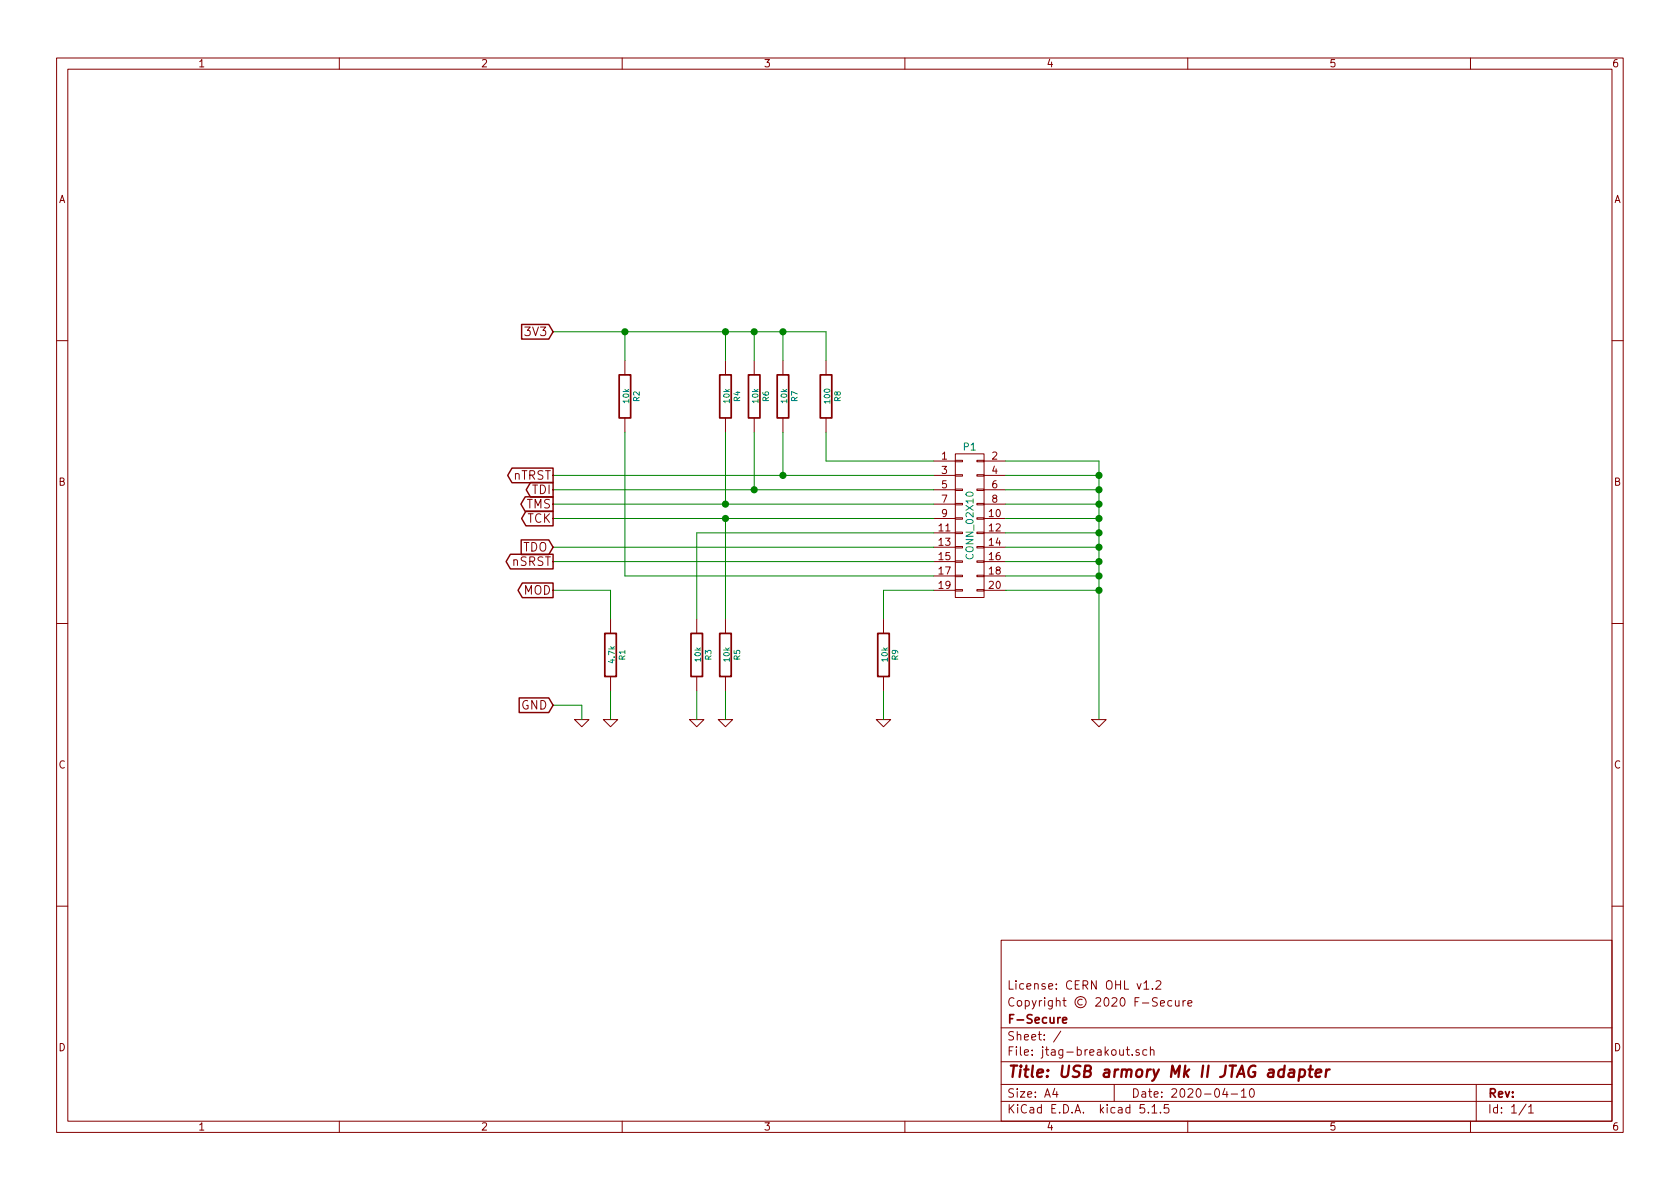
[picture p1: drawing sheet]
EESchema Schematic File Version 4
EELAYER 30 0
EELAYER END
$Descr A4 11693 8268
encoding utf-8
Sheet 1 1
Title "USB armory Mk II JTAG adapter"
Date "2020-04-10"
Rev ""
Comp "F-Secure"
Comment1 "Copyright © 2020 F-Secure"
Comment2 "License: CERN OHL v1.2"
Comment3 ""
Comment4 ""
$EndDescr
$Comp
L jtag-breakout-rescue:GND-jtag-breakout-rescue #PWR6
U 1 1
P 7650 5000
F 0 "#PWR6" H 7650 5000 30  0001 C CNN
F 1 "GND" H 7650 4930 30  0001 C CNN
F 2 "" H 7650 5000 60  0000 C CNN
F 3 "" H 7650 5000 60  0000 C CNN
	1    7650 5000
	1    0    0    -1  
$EndComp
Wire Wire Line
	7000 3300 7650 3300
Wire Wire Line
	7650 3200 7650 3300
Wire Wire Line
	7000 3400 7650 3400
Connection ~ 7650 3400
Wire Wire Line
	7000 3500 7650 3500
Connection ~ 7650 3500
Wire Wire Line
	7000 3600 7650 3600
Connection ~ 7650 3600
Wire Wire Line
	7000 3700 7650 3700
Connection ~ 7650 3700
Wire Wire Line
	7000 3800 7650 3800
Connection ~ 7650 3800
Wire Wire Line
	7000 3900 7650 3900
Connection ~ 7650 3900
Wire Wire Line
	7000 4000 7650 4000
Connection ~ 7650 4000
Wire Wire Line
	7000 4100 7650 4100
Connection ~ 7650 4100
Text GLabel 3850 2300 0    60   Input ~ 0
3V3
Wire Wire Line
	5450 3000 5450 3300
Wire Wire Line
	3850 3300 5450 3300
Wire Wire Line
	5250 3000 5250 3400
Wire Wire Line
	3850 3400 5250 3400
$Comp
L jtag-breakout-rescue:R-jtag-breakout-rescue R4
U 1 1
P 5050 2750
F 0 "R4" V 5130 2750 40  0000 C CNN
F 1 "10k" V 5057 2751 40  0000 C CNN
F 2 "SM0603" V 4980 2750 30  0001 C CNN
F 3 "~" H 5050 2750 30  0000 C CNN
F 4 "Vishay Draloric" V 5050 2750 60  0001 C CNN "Mfg"
F 5 "CRCW060310K0FKEA" V 5050 2750 60  0001 C CNN "Mfg PN"
F 6 "100mW, 1%" V 5050 2750 60  0001 C CNN "Desc"
F 7 "Farnell" V 5050 2750 60  0001 C CNN "Supplier"
F 8 "1469748" V 5050 2750 60  0001 C CNN "Supplier PN"
	1    5050 2750
	1    0    0    -1  
$EndComp
Wire Wire Line
	5050 3000 5050 3500
Wire Wire Line
	3850 3500 5050 3500
Wire Wire Line
	3850 3600 5050 3600
Wire Wire Line
	5050 3600 5050 4300
Wire Wire Line
	4850 3700 6500 3700
Wire Wire Line
	4850 3700 4850 4300
$Comp
L jtag-breakout-rescue:R-jtag-breakout-rescue R6
U 1 1
P 5250 2750
F 0 "R6" V 5330 2750 40  0000 C CNN
F 1 "10k" V 5257 2751 40  0000 C CNN
F 2 "SM0603" V 5180 2750 30  0001 C CNN
F 3 "~" H 5250 2750 30  0000 C CNN
F 4 "Vishay Draloric" V 5250 2750 60  0001 C CNN "Mfg"
F 5 "CRCW060310K0FKEA" V 5250 2750 60  0001 C CNN "Mfg PN"
F 6 "100mW, 1%" V 5250 2750 60  0001 C CNN "Desc"
F 7 "Farnell" V 5250 2750 60  0001 C CNN "Supplier"
F 8 "1469748" V 5250 2750 60  0001 C CNN "Supplier PN"
	1    5250 2750
	1    0    0    -1  
$EndComp
$Comp
L jtag-breakout-rescue:R-jtag-breakout-rescue R7
U 1 1
P 5450 2750
F 0 "R7" V 5530 2750 40  0000 C CNN
F 1 "10k" V 5457 2751 40  0000 C CNN
F 2 "SM0603" V 5380 2750 30  0001 C CNN
F 3 "~" H 5450 2750 30  0000 C CNN
F 4 "Vishay Draloric" V 5450 2750 60  0001 C CNN "Mfg"
F 5 "CRCW060310K0FKEA" V 5450 2750 60  0001 C CNN "Mfg PN"
F 6 "100mW, 1%" V 5450 2750 60  0001 C CNN "Desc"
F 7 "Farnell" V 5450 2750 60  0001 C CNN "Supplier"
F 8 "1469748" V 5450 2750 60  0001 C CNN "Supplier PN"
	1    5450 2750
	1    0    0    -1  
$EndComp
$Comp
L jtag-breakout-rescue:R-jtag-breakout-rescue R5
U 1 1
P 5050 4550
F 0 "R5" V 5130 4550 40  0000 C CNN
F 1 "10k" V 5057 4551 40  0000 C CNN
F 2 "SM0603" V 4980 4550 30  0001 C CNN
F 3 "~" H 5050 4550 30  0000 C CNN
F 4 "Vishay Draloric" V 5050 4550 60  0001 C CNN "Mfg"
F 5 "CRCW060310K0FKEA" V 5050 4550 60  0001 C CNN "Mfg PN"
F 6 "100mW, 1%" V 5050 4550 60  0001 C CNN "Desc"
F 7 "Farnell" V 5050 4550 60  0001 C CNN "Supplier"
F 8 "1469748" V 5050 4550 60  0001 C CNN "Supplier PN"
	1    5050 4550
	1    0    0    -1  
$EndComp
$Comp
L jtag-breakout-rescue:R-jtag-breakout-rescue R3
U 1 1
P 4850 4550
F 0 "R3" V 4930 4550 40  0000 C CNN
F 1 "10k" V 4857 4551 40  0000 C CNN
F 2 "SM0603" V 4780 4550 30  0001 C CNN
F 3 "~" H 4850 4550 30  0000 C CNN
F 4 "Vishay Draloric" V 4850 4550 60  0001 C CNN "Mfg"
F 5 "CRCW060310K0FKEA" V 4850 4550 60  0001 C CNN "Mfg PN"
F 6 "100mW, 1%" V 4850 4550 60  0001 C CNN "Desc"
F 7 "Farnell" V 4850 4550 60  0001 C CNN "Supplier"
F 8 "1469748" V 4850 4550 60  0001 C CNN "Supplier PN"
	1    4850 4550
	1    0    0    -1  
$EndComp
Wire Wire Line
	3850 3800 6500 3800
$Comp
L jtag-breakout-rescue:R-jtag-breakout-rescue R2
U 1 1
P 4350 2750
F 0 "R2" V 4430 2750 40  0000 C CNN
F 1 "10k" V 4357 2751 40  0000 C CNN
F 2 "SM0603" V 4280 2750 30  0001 C CNN
F 3 "~" H 4350 2750 30  0000 C CNN
F 4 "Vishay Draloric" V 4350 2750 60  0001 C CNN "Mfg"
F 5 "CRCW060310K0FKEA" V 4350 2750 60  0001 C CNN "Mfg PN"
F 6 "100mW, 1%" V 4350 2750 60  0001 C CNN "Desc"
F 7 "Farnell" V 4350 2750 60  0001 C CNN "Supplier"
F 8 "1469748" V 4350 2750 60  0001 C CNN "Supplier PN"
	1    4350 2750
	1    0    0    -1  
$EndComp
Wire Wire Line
	4350 4000 6500 4000
Wire Wire Line
	4350 4000 4350 3000
Wire Wire Line
	5450 2300 5450 2500
Wire Wire Line
	5250 2300 5250 2500
Connection ~ 5250 2300
Wire Wire Line
	5050 2300 5050 2500
Connection ~ 5050 2300
Wire Wire Line
	4350 2300 4350 2500
Connection ~ 4350 2300
$Comp
L jtag-breakout-rescue:R-jtag-breakout-rescue R9
U 1 1
P 6150 4550
F 0 "R9" V 6230 4550 40  0000 C CNN
F 1 "10k" V 6157 4551 40  0000 C CNN
F 2 "SM0603" V 6080 4550 30  0001 C CNN
F 3 "~" H 6150 4550 30  0000 C CNN
F 4 "Vishay Draloric" V 6150 4550 60  0001 C CNN "Mfg"
F 5 "CRCW060310K0FKEA" V 6150 4550 60  0001 C CNN "Mfg PN"
F 6 "100mW, 1%" V 6150 4550 60  0001 C CNN "Desc"
F 7 "Farnell" V 6150 4550 60  0001 C CNN "Supplier"
F 8 "1469748" V 6150 4550 60  0001 C CNN "Supplier PN"
	1    6150 4550
	1    0    0    -1  
$EndComp
Wire Wire Line
	6150 4100 6500 4100
Wire Wire Line
	6150 4100 6150 4300
$Comp
L jtag-breakout-rescue:GND-jtag-breakout-rescue #PWR5
U 1 1
P 6150 5000
F 0 "#PWR5" H 6150 5000 30  0001 C CNN
F 1 "GND" H 6150 4930 30  0001 C CNN
F 2 "" H 6150 5000 60  0000 C CNN
F 3 "" H 6150 5000 60  0000 C CNN
	1    6150 5000
	1    0    0    -1  
$EndComp
$Comp
L jtag-breakout-rescue:GND-jtag-breakout-rescue #PWR4
U 1 1
P 5050 5000
F 0 "#PWR4" H 5050 5000 30  0001 C CNN
F 1 "GND" H 5050 4930 30  0001 C CNN
F 2 "" H 5050 5000 60  0000 C CNN
F 3 "" H 5050 5000 60  0000 C CNN
	1    5050 5000
	1    0    0    -1  
$EndComp
$Comp
L jtag-breakout-rescue:GND-jtag-breakout-rescue #PWR3
U 1 1
P 4850 5000
F 0 "#PWR3" H 4850 5000 30  0001 C CNN
F 1 "GND" H 4850 4930 30  0001 C CNN
F 2 "" H 4850 5000 60  0000 C CNN
F 3 "" H 4850 5000 60  0000 C CNN
	1    4850 5000
	1    0    0    -1  
$EndComp
Wire Wire Line
	6150 4800 6150 5000
Wire Wire Line
	5050 4800 5050 5000
Wire Wire Line
	4850 4800 4850 5000
$Comp
L jtag-breakout-rescue:R-jtag-breakout-rescue R8
U 1 1
P 5750 2750
F 0 "R8" V 5830 2750 40  0000 C CNN
F 1 "100" V 5757 2751 40  0000 C CNN
F 2 "SM0603" V 5680 2750 30  0001 C CNN
F 3 "~" H 5750 2750 30  0000 C CNN
F 4 "Vishay Draloric" V 5750 2750 60  0001 C CNN "Mfg"
F 5 "CRCW0603100RFKEA" V 5750 2750 60  0001 C CNN "Mfg PN"
F 6 "100mW, 1%" V 5750 2750 60  0001 C CNN "Desc"
F 7 "Farnell" V 5750 2750 60  0001 C CNN "Supplier"
F 8 "1469752" V 5750 2750 60  0001 C CNN "Supplier PN"
	1    5750 2750
	1    0    0    -1  
$EndComp
Connection ~ 5450 2300
Wire Wire Line
	5750 3200 6500 3200
Wire Wire Line
	5750 3000 5750 3200
Wire Wire Line
	5750 2300 5750 2500
Text GLabel 3850 3300 0    60   Output ~ 0
nTRST
Text GLabel 3850 3400 0    60   Output ~ 0
TDI
Text GLabel 3850 3500 0    60   Output ~ 0
TMS
Connection ~ 5450 3300
Connection ~ 5250 3400
Connection ~ 5050 3500
Text GLabel 3850 3600 0    60   Output ~ 0
TCK
Connection ~ 5050 3600
Text GLabel 3850 3800 0    60   Input ~ 0
TDO
Text GLabel 3850 3900 0    60   Output ~ 0
nSRST
Wire Wire Line
	3850 3900 6500 3900
Text GLabel 3850 4100 0    60   Output ~ 0
MOD
$Comp
L jtag-breakout-rescue:R-jtag-breakout-rescue R1
U 1 1
P 4250 4550
F 0 "R1" V 4330 4550 40  0000 C CNN
F 1 "4.7k" V 4257 4551 40  0000 C CNN
F 2 "SM0603" V 4180 4550 30  0001 C CNN
F 3 "~" H 4250 4550 30  0000 C CNN
F 4 "Vishay Draloric" V 4250 4550 60  0001 C CNN "Mfg"
F 5 "CRCW06034K70FKEA" V 4250 4550 60  0001 C CNN "Mfg PN"
F 6 "100mW, 1%" V 4250 4550 60  0001 C CNN "Desc"
F 7 "Farnell" V 4250 4550 60  0001 C CNN "Supplier"
F 8 "1469807" V 4250 4550 60  0001 C CNN "Supplier PN"
	1    4250 4550
	1    0    0    -1  
$EndComp
Wire Wire Line
	3850 4100 4250 4100
$Comp
L jtag-breakout-rescue:GND-jtag-breakout-rescue #PWR2
U 1 1
P 4250 5000
F 0 "#PWR2" H 4250 5000 30  0001 C CNN
F 1 "GND" H 4250 4930 30  0001 C CNN
F 2 "" H 4250 5000 60  0000 C CNN
F 3 "" H 4250 5000 60  0000 C CNN
	1    4250 5000
	1    0    0    -1  
$EndComp
Wire Wire Line
	4250 4800 4250 5000
$Comp
L jtag-breakout-rescue:CONN_02X10-armory P1
U 1 1
P 6750 3650
F 0 "P1" H 6750 4200 50  0000 C CNN
F 1 "CONN_02X10" V 6750 3650 50  0000 C CNN
F 2 "VASCH10x2" H 6750 2450 60  0001 C CNN
F 3 "" H 6750 2450 60  0000 C CNN
F 4 "-" H 6750 3650 60  0001 C CNN "Mfg"
F 5 "-" H 6750 3650 60  0001 C CNN "Mfg PN"
F 6 "-" H 6750 3650 60  0001 C CNN "Desc"
F 7 "-" H 6750 3650 60  0001 C CNN "Supplier"
F 8 "-" H 6750 3650 60  0001 C CNN "Supplier PN"
	1    6750 3650
	1    0    0    -1  
$EndComp
Wire Wire Line
	3850 2300 4350 2300
Wire Wire Line
	4250 4100 4250 4300
Wire Wire Line
	7000 3200 7650 3200
Connection ~ 7650 3300
Text GLabel 3850 4900 0    60   Input ~ 0
GND
$Comp
L jtag-breakout-rescue:GND-jtag-breakout-rescue #PWR1
U 1 1
P 4050 5000
F 0 "#PWR1" H 4050 5000 30  0001 C CNN
F 1 "GND" H 4050 4930 30  0001 C CNN
F 2 "" H 4050 5000 60  0000 C CNN
F 3 "" H 4050 5000 60  0000 C CNN
	1    4050 5000
	1    0    0    -1  
$EndComp
Wire Wire Line
	3850 4900 4050 4900
Wire Wire Line
	4050 4900 4050 5000
Wire Wire Line
	7650 3400 7650 3500
Wire Wire Line
	7650 3500 7650 3600
Wire Wire Line
	7650 3600 7650 3700
Wire Wire Line
	7650 3700 7650 3800
Wire Wire Line
	7650 3800 7650 3900
Wire Wire Line
	7650 3900 7650 4000
Wire Wire Line
	7650 4000 7650 4100
Wire Wire Line
	7650 4100 7650 5000
Wire Wire Line
	5250 2300 5450 2300
Wire Wire Line
	5050 2300 5250 2300
Wire Wire Line
	4350 2300 5050 2300
Wire Wire Line
	5450 2300 5750 2300
Wire Wire Line
	5450 3300 6500 3300
Wire Wire Line
	5250 3400 6500 3400
Wire Wire Line
	5050 3500 6500 3500
Wire Wire Line
	5050 3600 6500 3600
Wire Wire Line
	7650 3300 7650 3400
$EndSCHEMATC
